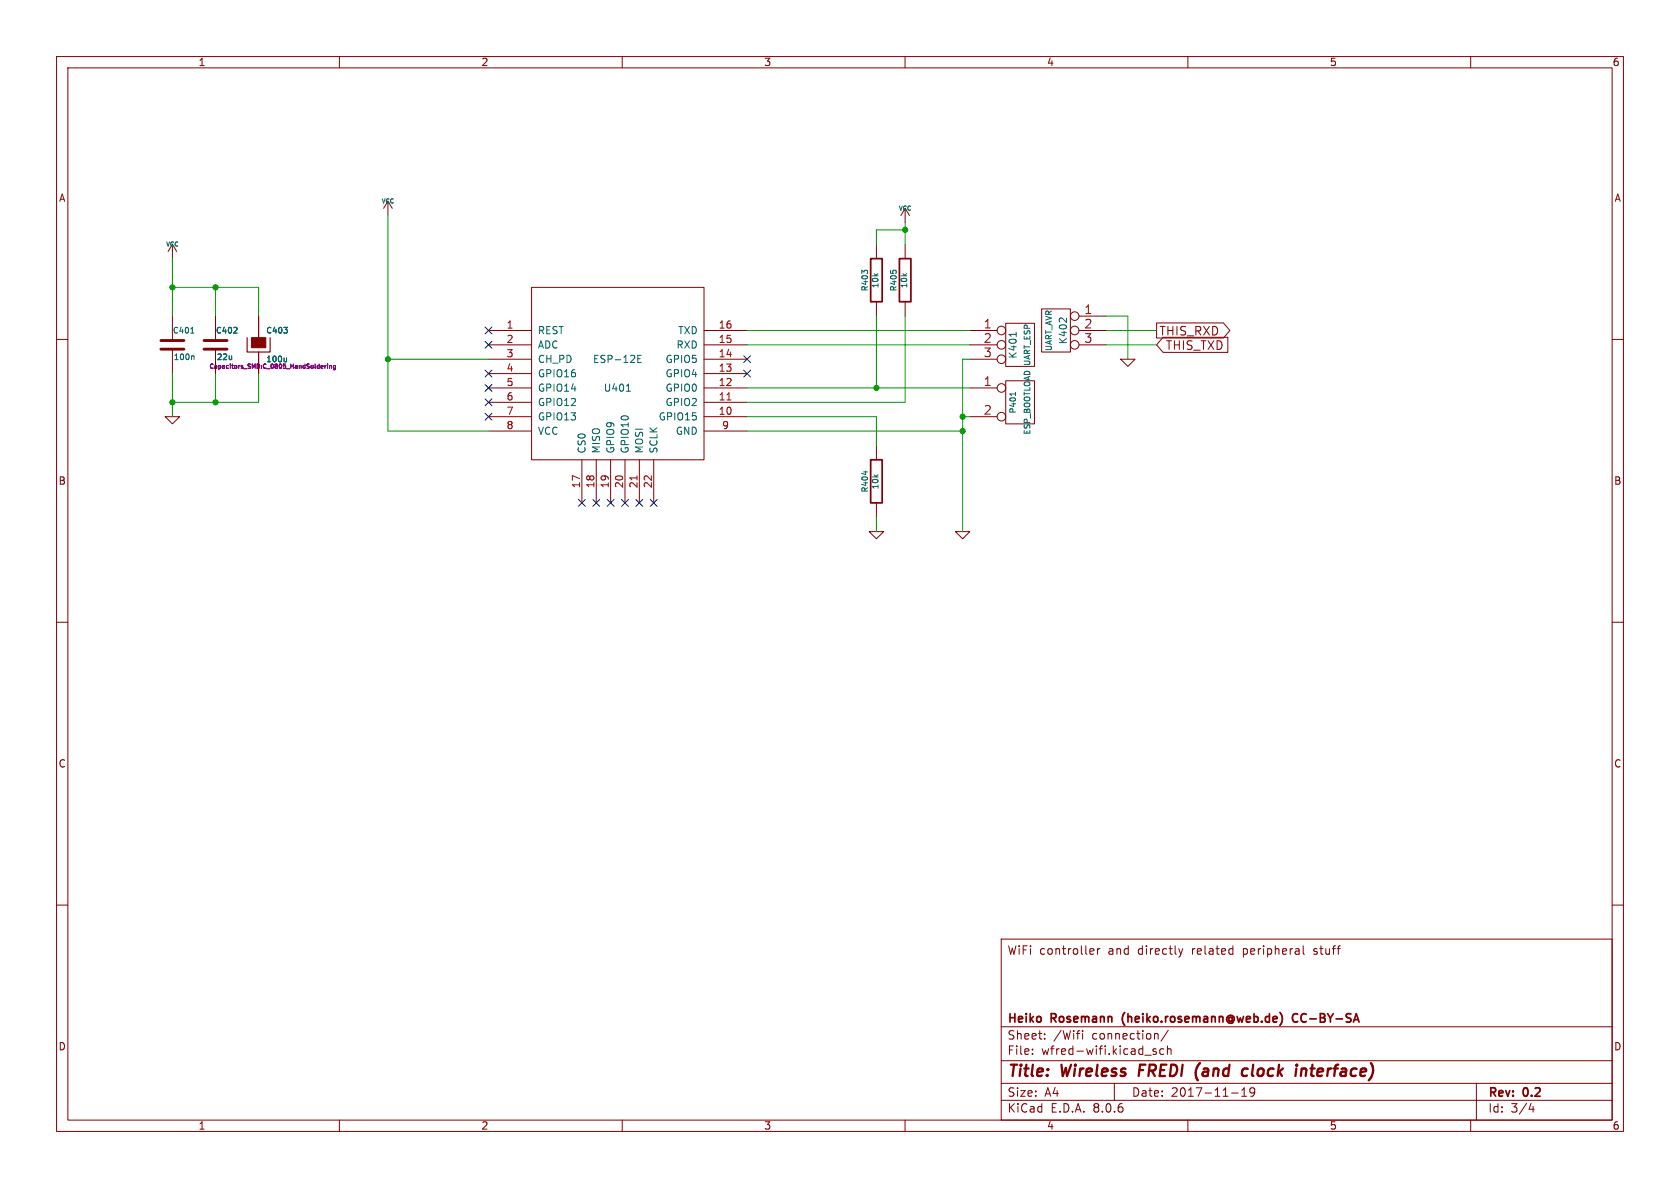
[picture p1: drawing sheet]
<svg xmlns="http://www.w3.org/2000/svg" width="297mm" height="210mm" viewBox="0 0 297 210" stroke-linecap="round" stroke-linejoin="round" font-family="sans-serif">
<g fill="none" stroke="#840000" stroke-width=".18">
<path d="M10 10h277v190h-277zM12 12h273v186h-273zM60 10v2M110 10v2M160 10v2M210 10v2M260 10v2M68.6 35.6l-.8 1.2M68.6 35.6v2.5M68.6 35.6l.7 1.2M160 36.8l-.7 1.3M160 36.8v2.6"/>
<path d="M160 36.8l.8 1.3M10 60h2M30.5 43.2l-.8 1.3M30.5 43.2v2.5M30.5 55.9v4.3M30.5 43.2l.7 1.3M38.1 55.9v4.3M45.7 55.9v3.8M86.4 58.4h7.6M94 50.8h30.5v30.5h-30.5zM124.5 58.4h7.6M154.9 43.2v2.5"/>
<path d="M154.9 53.3v2.6M160 43.2v2.5M160 53.3v2.6M171.4 58.4h4.9M177.8 57.2h5.1v7.6h-5.1zM184.1 54.6h5.1v7.6h-5.1zM190.8 55.9h4.8M190.8 58.4h4.8M204.5 57.1h11.8l1.1 1.3-1.1 1.4h-11.8zM205.6 59.6h11.5v2.7h-11.5l-1.1-1.3zM285 60h2M29.2 73.7h2.5l-1.2 1.2z"/>
<path d="M30.5 61.7v4.3M38.1 61.7v4.3M45.7 62.2v3.8M86.4 68.6h7.6M86.4 73.7h7.6M86.4 61h7.6M86.4 63.5h7.6M86.4 71.1h7.6M86.4 66h7.6M86.4 76.2h7.6M124.5 68.6h7.6M124.5 73.7h7.6"/>
<path d="M124.5 61h7.6M124.5 63.5h7.6M124.5 71.1h7.6M124.5 66h7.6M124.5 76.2h7.6M154.9 78.7v2.6M171.4 68.6h4.9M171.4 73.7h4.9M171.4 61h4.9M171.4 63.5h4.9M177.8 67.3h5.1v7.6h-5.1zM190.8 61h4.8"/>
<path d="M198.1 63.5h2.6l-1.3 1.3zM102.9 81.3v7.6M105.4 81.3v7.6M107.9 81.3v7.6M110.5 81.3v7.6M113 81.3v7.6M115.6 81.3v7.6M153.7 94h2.5l-1.3 1.3zM154.9 88.9v2.5M168.9 94h2.5l-1.2 1.3zM10 110h2M285 110h2"/>
<path d="M10 160h2M285 160h2M177 166h108v32h-108zM192.9 167.7l.4 .1 .1 .3-.7 .1M193.3 168.6l-.4 .1M194 167.7v1M194.5 167.7l-.3 .1-.2 .2M208.4 167.7l.3 1M208.7 168.7l-.1 .4M209.1 167.7l-.4 1M230.4 167.2v1.3l.2 .2M60 198v2"/>
<path d="M110 198v2M160 198v2M177 194.5h108M177 191.5h108M177 187.5h108M177 181.5h108M182.5 186.3v.1M182.5 185.5v.1M184.7 183.6v.1M184.7 182.8v.1M190.3 182.7h.6M190.7 182.2h.2"/>
<path d="M191.4 182.2v.1M191.4 182.7v1M197 191.5v3M202.4 186.5h1.1M204.4 185.5l-.4-.1-.2 .2 .1 .2 .5 .2v.3h-.6M204.5 182.7l.2 .2v.8M205.7 185.5l-.4-.1-.3 .3v.4l.2 .2h.5M206.4 185.5l.2-.1 .4 .1v.9M206.4 184.9v1.5M206.5 182.1l-1.3 2M210 198v2M217.7 193.2h1.2"/>
<path d="M219.5 193.8h.9M219.5 192.7l.5-.4v1.5M221.8 192.9l-.3 .3h-.3l-.2-.3 .1-.5 .4-.1 .2 .1a.99 .99 0 0 1-.3 1.4h-.3M260 198v2M261 191.5v6.5M270.7 195l-.4 1.1h.9M271 195.6v1"/>
<circle cx="177" cy="58.4" r=".76"/>
<circle cx="190" cy="55.9" r=".76"/>
<circle cx="190" cy="58.4" r=".76"/>
<circle cx="177" cy="73.7" r=".76"/>
<circle cx="177" cy="61" r=".76"/>
<circle cx="177" cy="63.5" r=".76"/>
<circle cx="177" cy="68.6" r=".76"/>
<circle cx="190" cy="61" r=".76"/>
</g>
<path d="M201.6 188.2l-.3 2M211.7 190.9l.1 .1M212.2 187.9l-.5 .6M220 188.9l.6 .1M220.5 190.1l-.6 .1M230.4 188.9l.5 .1 .1 .2-.2 1" fill="none" stroke="#840000" stroke-width=".4"/>
<path d="M153.9 45.7h2.1v7.6h-2.1zM159 45.7h2v7.6h-2zM153.9 81.3h2.1v7.6h-2.1zM226.3 179a1.76 1.76 0 0 1 0 2.2M229.3 179.3a.74 .74 0 0 0-.9 .5 .74 .74 0 0 0 .6 .9l.3-.1" fill="none" stroke="#840000" stroke-width=".3"/>
<g fill="none" stroke="#006464" stroke-width=".18">
<path d="M33.7 58.9h.6M41.3 58.9h.6M41.9 58v.3M50.2 57.9h.6l-.3 .4M50.8 58.3v.5M152.7 48.1l-.3-.3v.6M152.8 47.8h.5M157.9 47.8h.5M179.6 58.8v.7M188.5 56.2v.8l-.7-.7-.3-.1-.2 .1M34 62.9l.3 .1v.6M50.7 63.3v.7"/>
<path d="M50.7 63.9l-.3 .1M110.7 69.2h.8M112.8 63.4h.4M113.4 62.8h-.6v1.3h.6M179.5 69.4v.5M179.5 69.6h-1l.2 .1M153 83.3v.6"/>
</g>
<path d="M128.5 70.7h.7M112.6 84.1v.7" fill="none" stroke="#a90000" stroke-width=".18"/>
<path d="M28.4 61.7h4.1M28.4 60.2h4.1M36.1 61.7h4M36.1 60.2h4" fill="none" stroke="#840000" stroke-width=".51"/>
<path d="M43.7 59.7v2.5h4.1v-2.5" fill="none" stroke="#840000" stroke-width=".2"/>
<path d="M44.4 59.7h2.6v1.8h-2.6z" fill="#840000" stroke="#840000" stroke-width=".18"/>
<path d="M56.8 65.1h.3M56.8 64.6h.2l.1 .2-.3 .1M57.4 64.6v.5M57.7 64.6l-.3 .2M57.9 64.4h.1M57.9 64.6v.5M58.3 64.6v.5M58.3 64.6h.3v.5M58.3 64.6v.1M59.3 64.6h-.2l-.2 .2 .1 .3h.3M59.3 64.6v.6l-.2 .2-.1-.1" fill="none" stroke="#840084" stroke-width=".18"/>
<g fill="none" stroke="#009600" stroke-width=".18">
<path d="M68.6 38.1v38.1h17.8M160 39.4v3.8M30.5 50.8h15.2v5.1M30.5 45.7v10.2M38.1 50.8v5.1M132.1 58.4h39.3M154.9 55.9v12.7M160 55.9v15.2h-27.9M160 40.6h-5.1v2.6M195.6 55.9h3.8v7.6M195.6 58.4h8.9M30.5 66v7.7"/>
<path d="M38.1 66v5.1M45.7 66v5.1h-15.2M68.6 63.5h17.8M132.1 73.7h22.8v5M132.1 61h39.3M132.1 68.6h39.3M132.1 76.2h38.1M170.2 73.7h1.2M171.4 63.5h-1.2v30.5M195.6 61h8.9M154.9 91.4v2.6"/>
</g>
<g fill="none" stroke="#000084" stroke-width=".18">
<path d="M85.8 57.8l1.2 1.2M87 57.8l-1.2 1.2M85.8 70.5l1.2 1.2M85.8 68l1.2 1.2M85.8 73.1l1.2 1.2M85.8 65.4l1.2 1.2M85.8 60.4l1.2 1.2M87 70.5l-1.2 1.2M87 68l-1.2 1.2M87 73.1l-1.2 1.2M87 65.4l-1.2 1.2M87 60.4l-1.2 1.2"/>
<path d="M131.5 65.4l1.2 1.2M131.5 62.9l1.2 1.2M132.7 65.4l-1.2 1.2M132.7 62.9l-1.2 1.2M102.3 88.3l1.2 1.2M103.5 88.3l-1.2 1.2M104.8 88.3l1.2 1.2M106 88.3l-1.2 1.2M107.3 88.3l1.3 1.2M108.6 88.3l-1.3 1.2M109.9 88.3l1.2 1.2M111.1 88.3l-1.2 1.2"/>
<path d="M112.4 88.3l1.2 1.2M113.6 88.3l-1.2 1.2M115 88.3l1.2 1.2M116.2 88.3l-1.2 1.2"/>
</g>
<g fill="#009600" stroke="#009600" stroke-width=".18">
<circle cx="38.1" cy="50.8" r=".46"/>
<circle cx="68.6" cy="63.5" r=".46"/>
<circle cx="38.1" cy="71.1" r=".46"/>
<circle cx="30.5" cy="50.8" r=".46"/>
<circle cx="30.5" cy="71.1" r=".46"/>
<circle cx="170.2" cy="76.2" r=".46"/>
<circle cx="154.9" cy="68.6" r=".46"/>
<circle cx="170.2" cy="73.7" r=".46"/>
<circle cx="160" cy="40.6" r=".46"/>
</g>
<g font-size="2.8" fill="#840000">
<text x="178" y="190.9">Title:</text>
<text x="187.7" y="190.9">Wireless</text>
<text x="202.2" y="190.9">FREDI</text>
<text x="213" y="190.9">(and</text>
<text x="222.1" y="190.9">clock</text>
<text x="232.3" y="190.9">interface)</text>
</g>
<g font-size="2.1" fill="#a90000">
<text x="173.8" y="58.2">1</text>
<text x="191.6" y="55.6">1</text>
<text x="191.6" y="58.2">2</text>
<text x="173.8" y="60.7">2</text>
<text x="173.8" y="63.2">3</text>
<text x="191.6" y="60.7">3</text>
<text x="173.8" y="68.3">1</text>
<text x="173.8" y="73.4">2</text>
</g>
<g font-size="2.1" fill="#840000">
<text x="204.9" y="59.5">THIS_RXD</text>
<text x="206" y="62.1">THIS_TXD</text>
<text x="178" y="169">WiFi</text>
<text x="183.7" y="169">controller</text>
<text x="196" y="169">and</text>
<text x="201.3" y="169">directly</text>
<text x="211" y="169">related</text>
<text x="220.1" y="169">peripheral</text>
<text x="232.8" y="169">stuff</text>
<text x="178" y="184">Sheet:</text>
<text x="178" y="181.2">Heiko</text>
<text x="185.9" y="181.2">Rosemann</text>
<text x="186.2" y="184">/Wifi</text>
<text x="193.1" y="184">connection/</text>
<text x="199.1" y="181.2">(heiko.rosemann@web.de)</text>
<text x="229.8" y="181.2">CC-BY-SA</text>
<text x="178" y="186.7">File:</text>
<text x="184.1" y="186.7">wfred-wifi.kicad_sch</text>
<text x="178" y="196.9">KiCad</text>
<text x="178" y="194.1">Size:</text>
<text x="184.7" y="194.1">A4</text>
<text x="185.7" y="196.9">E.D.A.</text>
<text x="193.3" y="196.9">8.0.6</text>
<text x="200" y="194.1">Date:</text>
<text x="207" y="194.1">2017-11-19</text>
<text x="263" y="194.3">Rev:</text>
<text x="263" y="196.9">Id:</text>
<text x="267.1" y="196.9">3/4</text>
<text x="269.4" y="194.3">0.2</text>
</g>
<g font-size="1.8" fill="#840000">
<text x="35" y="11.9">1</text>
<text x="85" y="11.9">2</text>
<text x="135" y="11.9">3</text>
<text x="185" y="11.9">4</text>
<text x="235" y="11.9">5</text>
<text x="285" y="11.9">6</text>
<text x="10.3" y="35.9">A</text>
<text x="285.3" y="35.9">A</text>
<text x="10.3" y="85.9">B</text>
<text x="285.3" y="85.9">B</text>
<text x="10.3" y="135.9">C</text>
<text x="285.3" y="135.9">C</text>
<text x="10.3" y="185.9">D</text>
<text x="285.3" y="185.9">D</text>
<text x="35" y="199.9">1</text>
<text x="85" y="199.9">2</text>
<text x="135" y="199.9">3</text>
<text x="185" y="199.9">4</text>
<text x="235" y="199.9">5</text>
<text x="285" y="199.9">6</text>
</g>
<g font-size="1.8" fill="#a90000">
<text x="89.5" y="58.2">1</text>
<text x="127" y="58.2">16</text>
<text x="89.5" y="60.7">2</text>
<text x="89.5" y="63.2">3</text>
<text x="89.5" y="65.8">4</text>
<text x="127" y="65.8">13</text>
<text x="127" y="63.2">14</text>
<text x="127" y="60.7">15</text>
<text x="89.5" y="68.3">5</text>
<text x="89.5" y="70.9">6</text>
<text x="127" y="70.9">11</text>
<text x="127" y="68.3">12</text>
<text x="89.5" y="73.4">7</text>
<text x="89.5" y="75.9">8</text>
<text x="127" y="73.4">10</text>
<text x="127.6" y="75.9">9</text>
<text x="102.6" y="86.4" transform="rotate(-90 102.6 86.4)">17</text>
<text x="105.2" y="86.4" transform="rotate(-90 105.2 86.4)">18</text>
<text x="107.7" y="86.4" transform="rotate(-90 107.7 86.4)">19</text>
<text x="110.2" y="86.4" transform="rotate(-90 110.2 86.4)">20</text>
<text x="112.8" y="86.4" transform="rotate(-90 112.8 86.4)">21</text>
<text x="115.3" y="86.4" transform="rotate(-90 115.3 86.4)">22</text>
</g>
<g font-size="1.8" fill="#006464">
<text x="95" y="59.3">REST</text>
<text x="119.8" y="59.3">TXD</text>
<text x="95" y="61.8">ADC</text>
<text x="95" y="64.4">CH_PD</text>
<text x="104.7" y="64.4">ESP-12E</text>
<text x="117.6" y="64.4">GPIO5</text>
<text x="119.5" y="61.8">RXD</text>
<text x="179.9" y="63.5" transform="rotate(-90 179.9 63.5)">K401</text>
<text x="188.8" y="61" transform="rotate(-90 188.8 61)">K402</text>
<text x="95" y="66.9">GPIO16</text>
<text x="95" y="69.4">GPIO14</text>
<text x="95" y="72">GPIO12</text>
<text x="106.6" y="69.4">U401</text>
<text x="117.6" y="72">GPIO2</text>
<text x="117.6" y="69.4">GPIO0</text>
<text x="117.6" y="66.9">GPIO4</text>
<text x="95" y="74.5">GPIO13</text>
<text x="95" y="77.1">VCC</text>
<text x="116.3" y="74.5">GPIO15</text>
<text x="119.4" y="77.1">GND</text>
<text x="103.7" y="80.3" transform="rotate(-90 103.7 80.3)">CS0</text>
<text x="106.3" y="80.3" transform="rotate(-90 106.3 80.3)">MISO</text>
<text x="108.8" y="80.3" transform="rotate(-90 108.8 80.3)">GPIO9</text>
<text x="111.4" y="80.3" transform="rotate(-90 111.4 80.3)">GPIO10</text>
<text x="113.9" y="80.3" transform="rotate(-90 113.9 80.3)">MOSI</text>
<text x="116.4" y="80.3" transform="rotate(-90 116.4 80.3)">SCLK</text>
</g>
<g font-size="1.4" fill="#006464">
<text x="153.6" y="51.6" transform="rotate(-90 153.6 51.6)">R403</text>
<text x="155.5" y="51.1" transform="rotate(-90 155.5 51.1)">10k</text>
<text x="158.7" y="51.6" transform="rotate(-90 158.7 51.6)">R405</text>
<text x="160.6" y="51.1" transform="rotate(-90 160.6 51.1)">10k</text>
<text x="30.4" y="59.2">C401</text>
<text x="38.1" y="59.2">C402</text>
<text x="47" y="59.2">C403</text>
<text x="30.6" y="63.9">100n</text>
<text x="38.2" y="63.9">22u</text>
<text x="186.2" y="62.2" transform="rotate(-90 186.2 62.2)">UART_AVR</text>
<text x="179.8" y="73.2" transform="rotate(-90 179.8 73.2)">P401</text>
<text x="182.3" y="76.9" transform="rotate(-90 182.3 76.9)">ESP_BOOTLOAD UART_ESP</text>
<text x="153.6" y="87.2" transform="rotate(-90 153.6 87.2)">R404</text>
<text x="155.5" y="86.6" transform="rotate(-90 155.5 86.6)">10k</text>
</g>
<text font-size="1.4" fill="#840084" x="47" y="64.2">100u</text>
<g font-size="1.1" fill="#006464">
<text x="67.3" y="36.2">VCC</text>
<text x="158.8" y="37.4">VCC</text>
<text x="29.2" y="43.8">VCC</text>
</g>
<text font-size="1.1" fill="#840084" x="36.9" y="65.4">Capacitors_SMD:C_0805_HandSoldering</text>
</svg>
